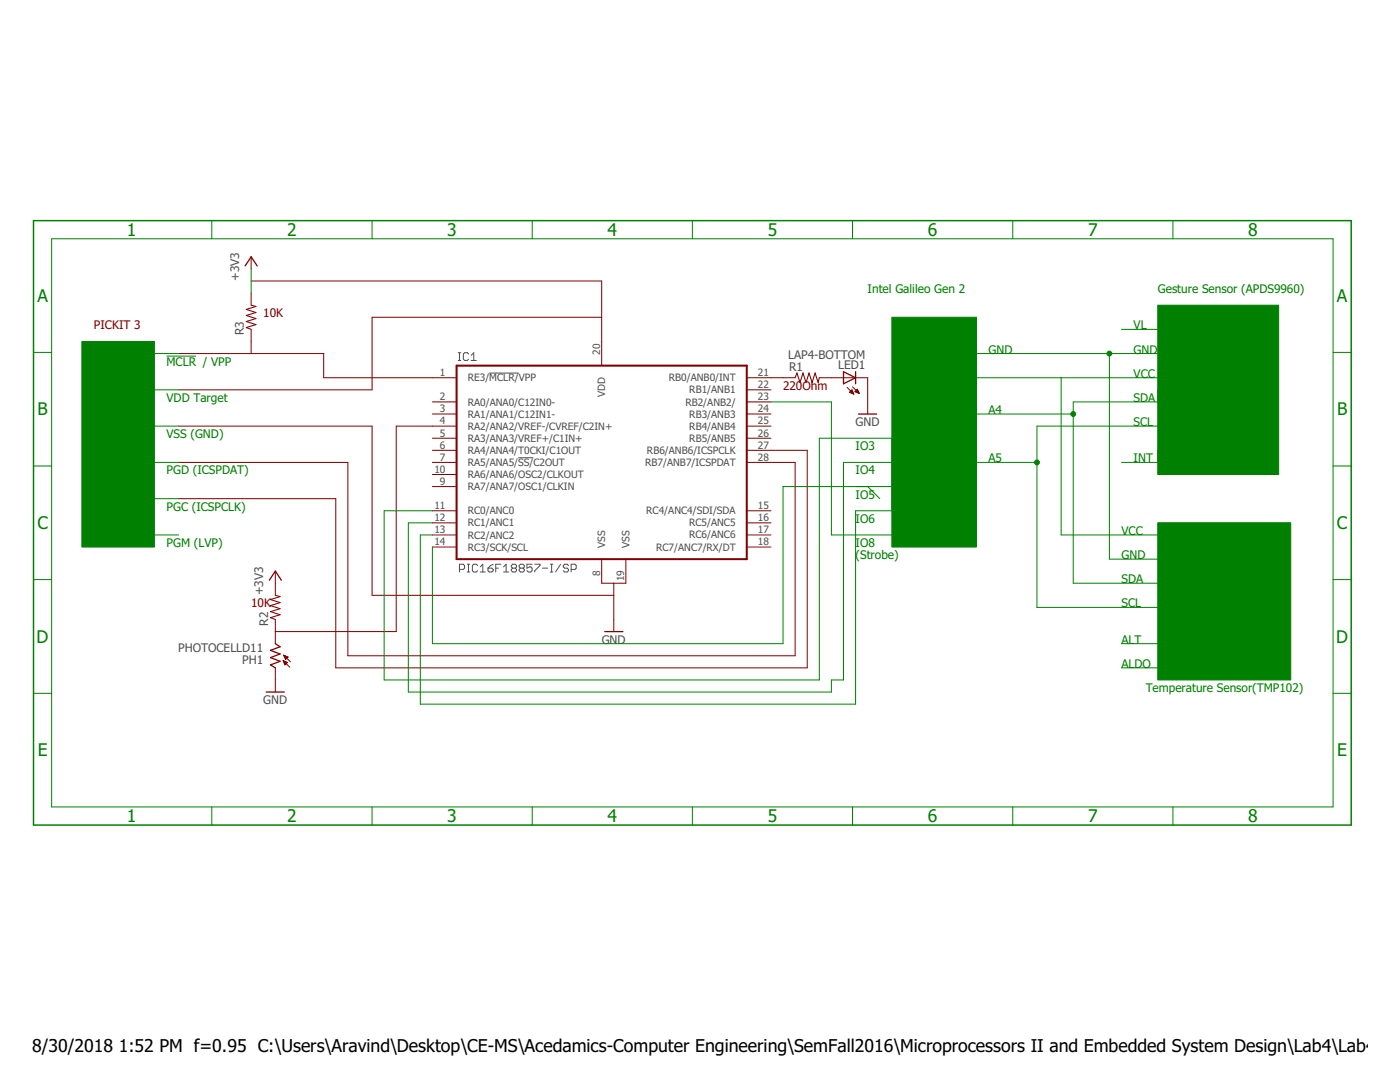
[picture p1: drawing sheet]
<svg xmlns="http://www.w3.org/2000/svg" width="279mm" height="216mm" viewBox="0 0 279 216" stroke-linecap="round" stroke-linejoin="round" font-family="sans-serif">
<g fill="none" stroke="#505050" stroke-width=".2">
<path d="M91.4 71.9h.6M91.4 70.4h.6M91.7 70.4v1.5M93.5 70.6l-.2-.2h-.6l-.2 .2v1.1l.2 .2h.6l.2-.2M94 71.9h1.1M94 70.9l.6-.5v1.5M97.6 74.4h5.9M103.4 91.3h3M91.7 113.6h.8l.2-.2v-.5l-.2-.3h-.8v1.5M93.2 112.6h.5M93.2 114.1h.5M93.5 112.6v1.5"/>
<path d="M95.3 112.9l-.2-.3h-.6l-.2 .3v1l.2 .2h.6l.2-.2M95.8 114.1h1.1M95.8 113.1l.6-.5v1.5M97.4 113.4h.8l.2 .2v.3l-.2 .2h-.6l-.2-.2zM98.4 112.6l-1 .8M98.9 113.4h.6M100 112.6h-1.1v1.5M100.5 114.1h1M100.5 113.1l.5-.5v1.5M102.3 113.4l-.3-.3v-.2l.3-.3h.5l.3 .3v.2l-.3 .3M102.3 113.4l-.3 .2v.3l.3 .2h.5l.3-.2v-.3l-.3-.2M102.3 113.4h.5"/>
<path d="M103.9 113.4l-.3-.3v-.2l.3-.3h.5l.2 .3v.2l-.2 .3M103.9 113.4l-.3 .2v.3l.3 .2h.5l.2-.2v-.3l-.2-.2M103.9 113.4h.5M106.2 112.6h-1v.8l.5-.3h.2l.3 .3v.5l-.3 .2h-.5l-.2-.2M106.7 112.6h1.1v.3l-1.1 1v.2M108.3 113.4h1M109.8 112.6h.5M109.8 114.1h.5M110.1 112.6v1.5M111.9 112.6l-1 1.5M113.5 112.9l-.3-.3h-.5l-.3 .3v.2l.3 .3h.5l.3 .2v.3l-.3 .2h-.5l-.3-.2M114 113.6h.7l.3-.2v-.5l-.3-.3h-.7v1.5"/>
</g>
<g fill="none" stroke="#800000" stroke-width=".2">
<path d="M50.1 56.1h70v16.9M50.1 51.2v2.5M50.1 58.5v2.4M35.6 70.5h29v4.9h26.5M50.1 65.7v4.8M120.1 63.3h-45.8v14.5h-38.7M149 75.4h9.7M149 77.8h4.9M163.5 75.4h9.7v7.2M169.1 77.3l1.3 1.3M169.5 78.3l.5-.5 .4 .8zM169.6 78.2h.6"/>
<path d="M169.7 78.3h.6M169.7 78.1h.5M169.8 78h.3M169.9 78.4h.4M169.9 77.9h.2M170.1 77.2l1.4 1.3M170.2 78.5h.1M170.6 78.1l.5-.4 .4 .8zM170.7 78.1h.6M170.8 78.2h.5M170.8 78h.4M170.9 77.9h.3"/>
<path d="M171 77.8h.2M171 78.3h.4M171.3 78.4h.1M35.6 85h38.7v33.8h48.2M35.6 92.3h33.8v38.6h89.3v-38.6h-9.7M86.3 92.3h4.8M86.3 89.9h4.8M86.3 80.2h4.8M86.3 82.6h4.8M86.3 87.4h4.8M86.3 94.7h4.8M86.3 97.1h4.8"/>
<path d="M91.1 85h-12v41h-24.2M149 85h4.9M149 89.9h12.1v43.4h-94.1v-33.8h-31.4M149 80.2h4.9M149 82.6h4.9M149 87.4h4.9M54.9 114v4.8M86.3 101.9h4.8M86.3 104.3h4.8M86.3 106.7h4.8M86.3 109.2h4.8M120.1 111.6v4.8h4.8v-4.8"/>
<path d="M122.5 116.4v9.6M149 101.9h4.9M149 104.3h4.9M149 106.7h4.9M149 109.2h4.9M54.9 123.6v4.8M54.9 133.3v4.8M56.5 131.8l1.3 1.3M56.5 131.8l.9 .4-.5 .5zM56.5 131.9h.2M56.6 132h.3M56.6 130.7l1.4 1.4"/>
<path d="M56.6 130.7l.9 .4-.5 .5M56.6 130.7l.4 .9M56.6 130.7h.1M56.6 132.1h.6M56.7 130.9h.2M56.7 132.2h.6M56.7 131h.5M56.7 132.3h.5M56.8 132.4h.3M56.8 131.1h.7M56.8 131.2h.6M56.8 132.6h.2"/>
<path d="M56.9 131.3h.4M56.9 131.4h.2M57 131.6h.1"/>
</g>
<path d="M91.1 73h57.9v38.6h-57.9z" fill="none" stroke="#800000" stroke-width=".4"/>
<path d="M50.1 60.9l1 .3-2 .5 2 .7-2 .5 2 .7-2 .6 2 .6-2 .6 1 .3M158.7 75.4l.3-1 .7 1.9 .6-1.9 .6 1.9 .6-1.9 .6 1.9 .6-1.9 .6 1.9 .2-.9M54.9 118.8l1 .2-1.9 .6 1.9 .6-1.9 .6 1.9 .7-1.9 .5 1.9 .7-1.9 .6 .9 .3" fill="none" stroke="#800000" stroke-width=".21"/>
<path d="M48.9 53.1l1.2-1.9 1.2 1.9M168.3 74.2l2.5 1.2-2.5 1.2zM170.8 74.2v2.4M171.3 82.6h3.7M53.7 115.8l1.2-1.8 1.3 1.8M53.1 138.1h3.6M54.9 128.4l1 .7-1.9 .7 1.9 .7-1.9 .7 1.9 .8-1.9 .7 .9 .6M120.7 126h3.6" fill="none" stroke="#800000" stroke-width=".25"/>
<g fill="#008000" stroke="#008000" stroke-width=".2">
<path d="M16.3 68.1h14.5v41.1h-14.5z"/>
<path d="M178 63.3h16.9v45.9h-16.9z"/>
<path d="M231.1 60.9h24.1v33.8h-24.1z"/>
<path d="M231.1 104.3h26.5v31.4h-26.5z"/>
</g>
<g fill="none" stroke="#008000" stroke-width=".2">
<path d="M10.3 47.6h255.7v113.4h-255.7zM42.3 44v3.6M50.1 53.7v4.8M74.3 44v3.6M106.2 44v3.6M138.2 44v3.6M170.1 44v3.6M202.1 44v3.6M234.1 44v3.6M6.7 70.3h3.6M30.8 77.8h4.8M30.8 70.5h4.8"/>
<path d="M33.2 71.1h5.9M194.9 70.5h36.2M194.9 75.4h36.2M211.8 75.4v31.3h19.3M221.4 70.5v41.1h9.7M223.8 65.7h7.3M231.1 77.8v2.4h-16.9v36.2h16.9M266 70.3h3.7M6.7 93h3.6M30.8 85h4.8M30.8 92.3h4.8M30.8 99.5h4.8"/>
<path d="M153.9 80.2h12v26.5h12.1M173.2 97.1l2.4 2.4M178 92.3h-9.7v43.4h-2.4v2.4h-84.4v-33.8h4.8M178 97.1h-21.7v31.3h-70v-19.2M194.9 92.3h12M194.9 82.6h19.3M231.1 85h-24.2v36.2h24.2M231.1 89.9v2.4h-7.3M266 93h3.7M6.7 115.7h3.6M30.8 106.7h4.8M86.3 101.9h-9.6v33.8h86.8v-48.3h14.5v14.5h-7.2v38.6h-86.9v-33.8h2.4"/>
<path d="M266 115.7h3.7M6.7 138.3h3.6M223.8 128.4h7.3M223.8 133.3h7.3M266 138.3h3.7M42.3 161v3.6M74.3 161v3.6M106.2 161v3.6M138.2 161v3.6M170.1 161v3.6M202.1 161v3.6M234.1 161v3.6"/>
</g>
<path d="M6.7 44h263v120.6h-263z" fill="none" stroke="#008000" stroke-width=".3"/>
<g fill="#008000" stroke="#008000" stroke-width=".2">
<circle cx="221.4" cy="70.5" r=".49"/>
<circle cx="214.2" cy="82.6" r=".49"/>
<circle cx="206.9" cy="92.3" r=".49"/>
</g>
<g font-size="3.5" fill="#008000">
<text x="25.3" y="47.1">1</text>
<text x="57.3" y="47.1">2</text>
<text x="89.3" y="47.1">3</text>
<text x="121.2" y="47.1">4</text>
<text x="153.2" y="47.1">5</text>
<text x="185.2" y="47.1">6</text>
<text x="217.1" y="47.1">7</text>
<text x="249.1" y="47.1">8</text>
<text x="7.5" y="60.2">A</text>
<text x="266.8" y="60.2">A</text>
<text x="7.5" y="82.9">B</text>
<text x="266.8" y="82.9">B</text>
<text x="7.5" y="105.6">C</text>
<text x="266.8" y="105.6">C</text>
<text x="7.3" y="128.2">D</text>
<text x="266.7" y="128.2">D</text>
<text x="7.5" y="150.9">E</text>
<text x="266.9" y="150.9">E</text>
<text x="25.3" y="164">1</text>
<text x="57.3" y="164">2</text>
<text x="89.3" y="164">3</text>
<text x="121.2" y="164">4</text>
<text x="153.2" y="164">5</text>
<text x="185.2" y="164">6</text>
<text x="217.1" y="164">7</text>
<text x="249.1" y="164">8</text>
</g>
<g font-size="3.5">
<text x="6.4" y="209.9">8/30/2018</text>
<text x="23.7" y="209.9">1:52 PM f=0.95 C:\Users\Aravind\Desktop\CE-MS\Acedamics-Computer Engineering\SemFall2016\Microprocessors II and Embedded System Design\Lab4\Lab4\lab</text>
</g>
<g font-size="2.4" fill="#505050">
<text x="47.7" y="56.1" transform="rotate(-90 47.7 56.1)">+3V3</text>
<text x="48.7" y="66.9" transform="rotate(-90 48.7 66.9)">R3</text>
<text x="157.3" y="71.6">LAP4-BOTTOM</text>
<text x="157.5" y="74">R1</text>
<text x="167.3" y="73.7">LED1</text>
<text x="170.7" y="85">GND</text>
<text x="52.5" y="118.8" transform="rotate(-90 52.5 118.8)">+3V3</text>
<text x="53.5" y="124.8" transform="rotate(-90 53.5 124.8)">R2</text>
<text x="35.6" y="130.1">PHOTOCELLD11</text>
<text x="120.1" y="128.4">GND</text>
<text x="48.3" y="132.6">PH1</text>
<text x="52.5" y="140.5">GND</text>
</g>
<g font-size="2.4" fill="#008000">
<text x="173.2" y="58.5">Intel Galileo Gen 2</text>
<text x="231.1" y="58.5">Gesture Sensor (APDS9960)</text>
<text x="226.2" y="65.7">VL</text>
<text x="197.3" y="70.6">GND</text>
<text x="226.2" y="70.6">GND</text>
<text x="33.2" y="73">MCLR / VPP</text>
<text x="226.2" y="75.4">VCC</text>
<text x="33.2" y="80.2">VDD Target</text>
<text x="197.3" y="82.6">A4</text>
<text x="226.2" y="80.2">SDA</text>
<text x="33.2" y="87.4">VSS (GND)</text>
<text x="170.7" y="89.9">IO3</text>
<text x="226.2" y="85">SCL</text>
<text x="33.2" y="94.7">PGD (ICSPDAT)</text>
<text x="170.7" y="94.7">IO4</text>
<text x="197.3" y="92.3">A5</text>
<text x="226.2" y="92.3">INT</text>
<text x="33.2" y="101.9">PGC (ICSPCLK)</text>
<text x="170.7" y="99.5">IO5</text>
<text x="170.7" y="104.3">IO6</text>
<text x="223.8" y="106.7">VCC</text>
<text x="33.2" y="109.1">PGM (LVP)</text>
<text x="170.7" y="109.1">IO8</text>
<text x="170.7" y="111.6">(Strobe)</text>
<text x="223.8" y="111.6">GND</text>
<text x="223.8" y="116.4">SDA</text>
<text x="223.8" y="121.2">SCL</text>
<text x="223.8" y="128.4">ALT</text>
<text x="223.8" y="133.3">ALDO</text>
<text x="228.7" y="138.1">Temperature Sensor(TMP102)</text>
</g>
<g font-size="2.4" fill="#800000">
<text x="18.8" y="65.7">PICKIT 3</text>
<text x="52.5" y="63.3">10K</text>
<text x="156.3" y="77.8">220Ohm</text>
<text x="50.1" y="121.2">10K</text>
</g>
<g font-size="2" fill="#505050">
<text x="119.7" y="70.7" transform="rotate(-90 119.7 70.7)">20</text>
<text x="87.8" y="75">1</text>
<text x="93.4" y="76.1">RE3/MCLR/VPP</text>
<text x="133.5" y="76.1">RB0/ANB0/INT</text>
<text x="151.3" y="75">21</text>
<text x="151.3" y="77.5">22</text>
<text x="87.8" y="79.9">2</text>
<text x="87.8" y="82.3">3</text>
<text x="93.4" y="80.9">RA0/ANA0/C12IN0-</text>
<text x="93.4" y="83.3">RA1/ANA1/C12IN1-</text>
<text x="120.8" y="79.1" transform="rotate(-90 120.8 79.1)">VDD</text>
<text x="136.8" y="80.9">RB2/ANB2/</text>
<text x="137.6" y="78.5">RB1/ANB1</text>
<text x="137.6" y="83.3">RB3/ANB3</text>
<text x="151.3" y="79.9">23</text>
<text x="151.3" y="82.3">24</text>
<text x="87.8" y="84.7">4</text>
<text x="87.8" y="87.1">5</text>
<text x="87.8" y="89.5">6</text>
<text x="93.4" y="85.7">RA2/ANA2/VREF-/CVREF/C2IN+</text>
<text x="93.4" y="88.2">RA3/ANA3/VREF+/C1IN+</text>
<text x="137.6" y="85.7">RB4/ANB4</text>
<text x="137.6" y="88.2">RB5/ANB5</text>
<text x="151.3" y="84.7">25</text>
<text x="151.3" y="87.1">26</text>
<text x="151.3" y="89.5">27</text>
<text x="86.7" y="94.3">10</text>
<text x="87.8" y="91.9">7</text>
<text x="93.4" y="90.6">RA4/ANA4/T0CKI/C1OUT</text>
<text x="93.4" y="93">RA5/ANA5/SS/C2OUT</text>
<text x="93.4" y="95.4">RA6/ANA6/OSC2/CLKOUT</text>
<text x="128.8" y="93">RB7/ANB7/ICSPDAT</text>
<text x="129.1" y="90.6">RB6/ANB6/ICSPCLK</text>
<text x="151.3" y="91.9">28</text>
<text x="86.7" y="101.6">11</text>
<text x="87.8" y="96.7">9</text>
<text x="93.4" y="97.8">RA7/ANA7/OSC1/CLKIN</text>
<text x="151.3" y="101.6">15</text>
<text x="86.7" y="104">12</text>
<text x="86.7" y="106.4">13</text>
<text x="93.4" y="102.6">RC0/ANC0</text>
<text x="93.4" y="105">RC1/ANC1</text>
<text x="93.4" y="107.5">RC2/ANC2</text>
<text x="129" y="102.6">RC4/ANC4/SDI/SDA</text>
<text x="137.5" y="105">RC5/ANC5</text>
<text x="137.5" y="107.5">RC6/ANC6</text>
<text x="151.3" y="104">16</text>
<text x="151.3" y="106.4">17</text>
<text x="86.7" y="108.8">14</text>
<text x="93.4" y="109.9">RC3/SCK/SCL</text>
<text x="120.8" y="109.3" transform="rotate(-90 120.8 109.3)">VSS</text>
<text x="125.6" y="109.3" transform="rotate(-90 125.6 109.3)">VSS</text>
<text x="130.9" y="109.9">RC7/ANC7/RX/DT</text>
<text x="151.3" y="108.8">18</text>
<text x="119.7" y="114.9" transform="rotate(-90 119.7 114.9)">8</text>
<text x="124.6" y="116" transform="rotate(-90 124.6 116)">19</text>
</g>
</svg>
